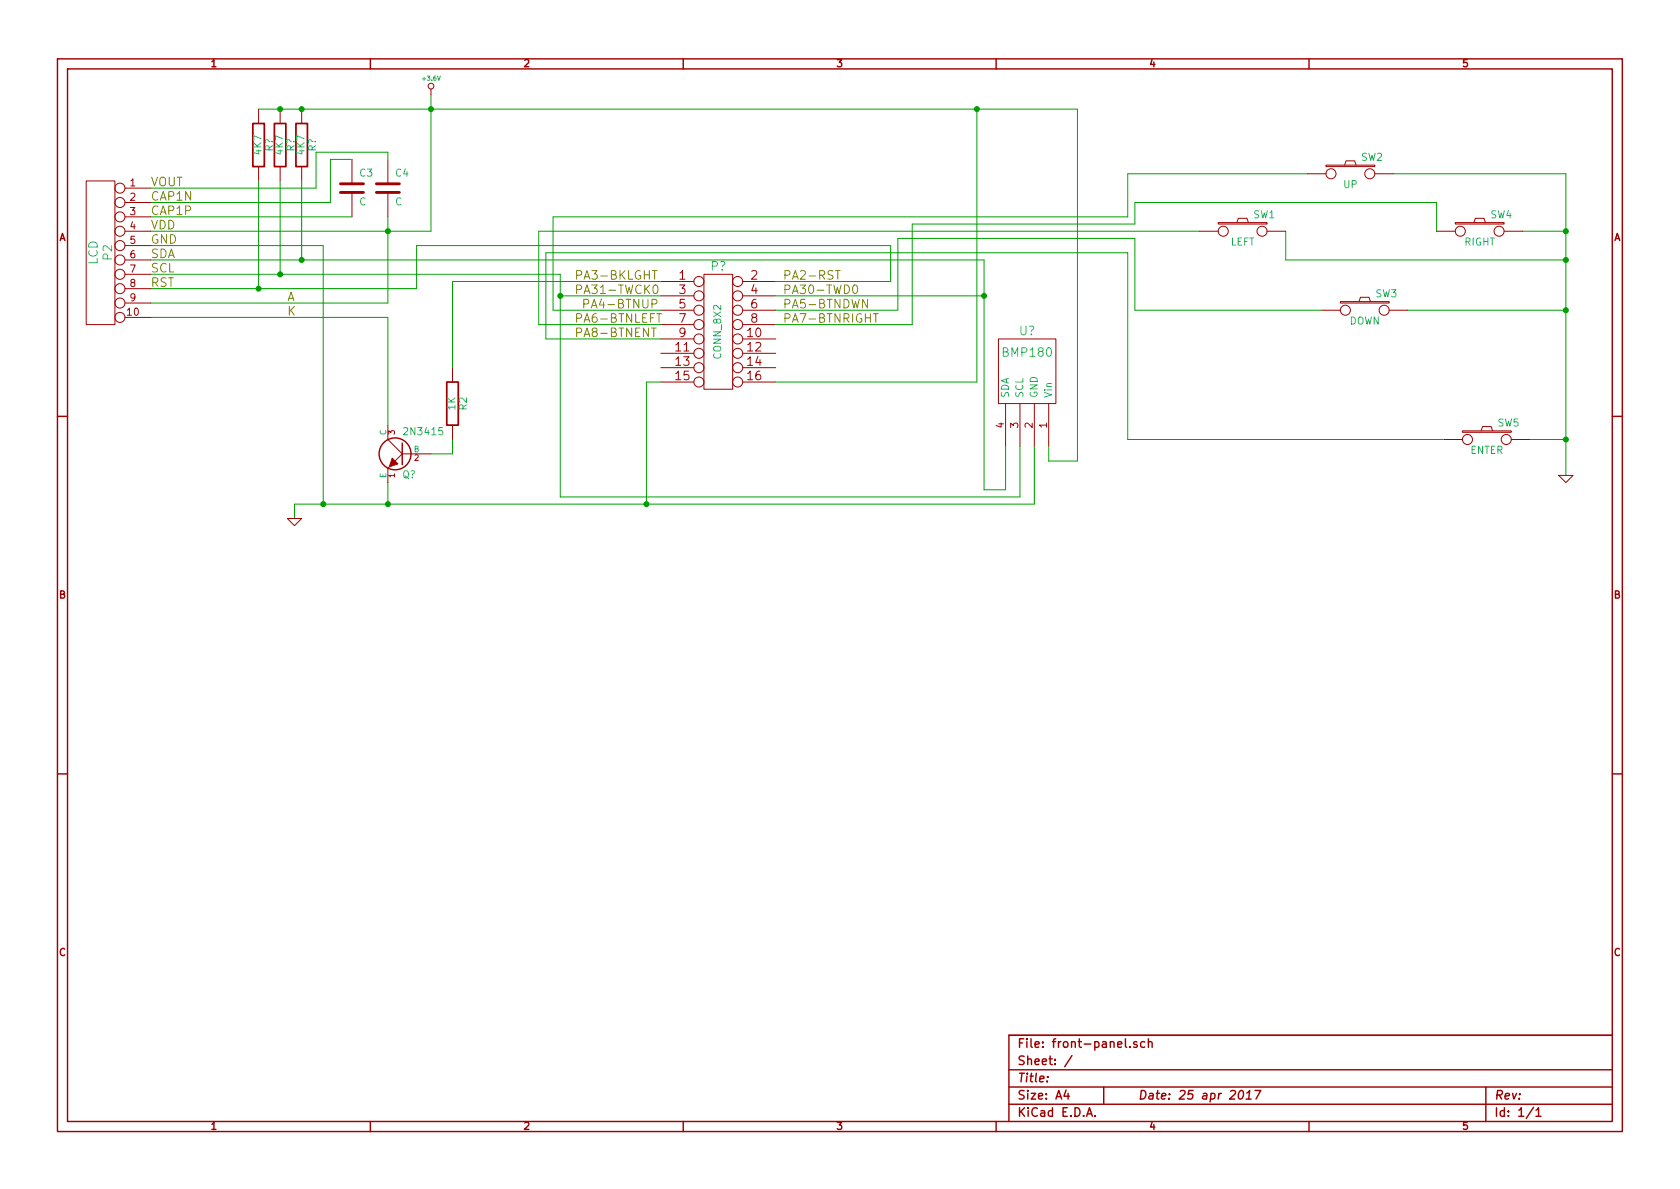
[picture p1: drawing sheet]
EESchema Schematic File Version 2
LIBS:power
LIBS:device
LIBS:transistors
LIBS:conn
LIBS:linear
LIBS:regul
LIBS:74xx
LIBS:cmos4000
LIBS:adc-dac
LIBS:memory
LIBS:xilinx
LIBS:special
LIBS:microcontrollers
LIBS:dsp
LIBS:microchip
LIBS:analog_switches
LIBS:motorola
LIBS:texas
LIBS:intel
LIBS:audio
LIBS:interface
LIBS:digital-audio
LIBS:philips
LIBS:display
LIBS:cypress
LIBS:siliconi
LIBS:opto
LIBS:atmel
LIBS:contrib
LIBS:valves
LIBS:MyKicadLib
LIBS:front-panel-cache
EELAYER 27 0
EELAYER END
$Descr A4 11693 8268
encoding utf-8
Sheet 1 1
Title ""
Date "25 apr 2017"
Rev ""
Comp ""
Comment1 ""
Comment2 ""
Comment3 ""
Comment4 ""
$EndDescr
Wire Wire Line
	3000 1600 1050 1600
Wire Wire Line
	2050 3500 7200 3500
Wire Wire Line
	3000 3150 3150 3150
Wire Wire Line
	3150 3150 3150 3050
Wire Wire Line
	10050 3050 7850 3050
Wire Wire Line
	7850 3050 7850 1750
Wire Wire Line
	7850 1750 3800 1750
Wire Wire Line
	3750 1600 8350 1600
Wire Wire Line
	9100 1200 7850 1200
Wire Wire Line
	7850 1200 7850 1500
Wire Wire Line
	7850 1500 3850 1500
Connection ~ 10900 2150
Wire Wire Line
	10900 3050 10650 3050
Connection ~ 10900 1600
Wire Wire Line
	10900 1800 8950 1800
Wire Wire Line
	8950 1800 8950 1600
Wire Wire Line
	2900 2000 2900 1700
Wire Wire Line
	1050 2000 2900 2000
Wire Wire Line
	1050 1900 3900 1900
Wire Wire Line
	1050 1800 6850 1800
Connection ~ 2700 1600
Wire Wire Line
	3000 650  3000 1600
Wire Wire Line
	1050 1500 2450 1500
Wire Wire Line
	2700 1500 2700 2100
Wire Wire Line
	1050 1400 2300 1400
Wire Wire Line
	2300 1400 2300 1100
Wire Wire Line
	2300 1100 2450 1100
Wire Wire Line
	9700 1200 10900 1200
Wire Wire Line
	10600 1600 10900 1600
Wire Wire Line
	10900 2150 9800 2150
Connection ~ 10900 1800
Wire Wire Line
	10900 1200 10900 3300
Connection ~ 10900 3050
Wire Wire Line
	10000 1600 10000 1400
Wire Wire Line
	10000 1400 7900 1400
Wire Wire Line
	7900 1400 7900 1550
Wire Wire Line
	7900 1550 6350 1550
Wire Wire Line
	9200 2150 7900 2150
Wire Wire Line
	7900 2150 7900 1650
Wire Wire Line
	7900 1650 6250 1650
Wire Wire Line
	5400 2150 6250 2150
Wire Wire Line
	6250 2150 6250 1650
Wire Wire Line
	6350 1550 6350 2250
Wire Wire Line
	2050 3500 2050 3600
Wire Wire Line
	2700 2100 1050 2100
Wire Wire Line
	2700 3500 2700 3350
Wire Wire Line
	1050 2200 2700 2200
Wire Wire Line
	2700 2200 2700 2950
Wire Wire Line
	2250 1700 1050 1700
$Comp
L CONN_8X2 P?
U 1 1
P 5000 2300
F 0 "P?" H 5000 2750 60  0000 C CNN
F 1 "CONN_8X2" V 5000 2300 50  0000 C CNN
F 2 "" H 5000 2300 60  0001 C CNN
F 3 "" H 5000 2300 60  0001 C CNN
	1    5000 2300
	1    0    0    -1  
$EndComp
Text Label 2000 2200 0    60   ~ 0
K
$Comp
L BMP180 U?
U 1 1
P 7150 2550
F 0 "U?" H 7150 2800 60  0000 C CNN
F 1 "BMP180" H 7150 2650 60  0000 C CNN
F 2 "" H 7150 2550 60  0001 C CNN
F 3 "" H 7150 2550 60  0001 C CNN
	1    7150 2550
	1    0    0    -1  
$EndComp
$Comp
L NPN Q?
U 1 1
P 2800 3150
F 0 "Q?" H 2800 3000 50  0000 R CNN
F 1 "2N3415" H 2800 3300 50  0000 R CNN
F 2 "" H 2800 3150 60  0001 C CNN
F 3 "" H 2800 3150 60  0001 C CNN
	1    2800 3150
	-1   0    0    -1  
$EndComp
Text Label 5450 2150 0    60   ~ 0
PA5-BTNDWN
$Comp
L R R2
U 1 1
P 3150 2800
F 0 "R2" V 3230 2800 50  0000 C CNN
F 1 "1K" V 3150 2800 50  0000 C CNN
F 2 "" H 3150 2800 60  0001 C CNN
F 3 "" H 3150 2800 60  0001 C CNN
	1    3150 2800
	1    0    0    -1  
$EndComp
Text Label 2000 2100 0    60   ~ 0
A
$Comp
L GND #PWR04
U 1 1
P 10900 3300
F 0 "#PWR04" H 10900 3300 30  0001 C CNN
F 1 "GND" H 10900 3230 30  0001 C CNN
F 2 "" H 10900 3300 60  0001 C CNN
F 3 "" H 10900 3300 60  0001 C CNN
	1    10900 3300
	1    0    0    -1  
$EndComp
Text Label 1050 2000 0    60   ~ 0
RST
$Comp
L GND #PWR05
U 1 1
P 2050 3600
F 0 "#PWR05" H 2050 3600 30  0001 C CNN
F 1 "GND" H 2050 3530 30  0001 C CNN
F 2 "" H 2050 3600 60  0001 C CNN
F 3 "" H 2050 3600 60  0001 C CNN
	1    2050 3600
	1    0    0    -1  
$EndComp
Text Label 1050 1900 0    60   ~ 0
SCL
Text Label 1050 1800 0    60   ~ 0
SDA
Text Label 1050 1700 0    60   ~ 0
GND
$Comp
L C C4
U 1 1
P 2700 1300
F 0 "C4" H 2750 1400 50  0000 L CNN
F 1 "C" H 2750 1200 50  0000 L CNN
F 2 "" H 2700 1300 60  0001 C CNN
F 3 "" H 2700 1300 60  0001 C CNN
	1    2700 1300
	1    0    0    -1  
$EndComp
$Comp
L C C3
U 1 1
P 2450 1300
F 0 "C3" H 2500 1400 50  0000 L CNN
F 1 "C" H 2500 1200 50  0000 L CNN
F 2 "" H 2450 1300 60  0001 C CNN
F 3 "" H 2450 1300 60  0001 C CNN
	1    2450 1300
	1    0    0    -1  
$EndComp
Text Label 1050 1400 0    60   ~ 0
CAP1N
Text Label 1050 1500 0    60   ~ 0
CAP1P
Text Label 1050 1600 0    60   ~ 0
VDD
$Comp
L SW_PUSH SW5
U 1 1
P 10350 3050
F 0 "SW5" H 10500 3160 50  0000 C CNN
F 1 "ENTER" H 10350 2970 50  0000 C CNN
F 2 "" H 10350 3050 60  0001 C CNN
F 3 "" H 10350 3050 60  0001 C CNN
	1    10350 3050
	1    0    0    -1  
$EndComp
$Comp
L SW_PUSH SW3
U 1 1
P 9500 2150
F 0 "SW3" H 9650 2260 50  0000 C CNN
F 1 "DOWN" H 9500 2070 50  0000 C CNN
F 2 "" H 9500 2150 60  0001 C CNN
F 3 "" H 9500 2150 60  0001 C CNN
	1    9500 2150
	1    0    0    -1  
$EndComp
$Comp
L SW_PUSH SW4
U 1 1
P 10300 1600
F 0 "SW4" H 10450 1710 50  0000 C CNN
F 1 "RIGHT" H 10300 1520 50  0000 C CNN
F 2 "" H 10300 1600 60  0001 C CNN
F 3 "" H 10300 1600 60  0001 C CNN
	1    10300 1600
	1    0    0    -1  
$EndComp
$Comp
L SW_PUSH SW2
U 1 1
P 9400 1200
F 0 "SW2" H 9550 1310 50  0000 C CNN
F 1 "UP" H 9400 1120 50  0000 C CNN
F 2 "" H 9400 1200 60  0001 C CNN
F 3 "" H 9400 1200 60  0001 C CNN
	1    9400 1200
	1    0    0    -1  
$EndComp
$Comp
L SW_PUSH SW1
U 1 1
P 8650 1600
F 0 "SW1" H 8800 1710 50  0000 C CNN
F 1 "LEFT" H 8650 1520 50  0000 C CNN
F 2 "" H 8650 1600 60  0001 C CNN
F 3 "" H 8650 1600 60  0001 C CNN
	1    8650 1600
	1    0    0    -1  
$EndComp
$Comp
L CONN_10 P2
U 1 1
P 700 1750
F 0 "P2" V 650 1750 60  0000 C CNN
F 1 "LCD" V 750 1750 60  0000 C CNN
F 2 "" H 700 1750 60  0001 C CNN
F 3 "" H 700 1750 60  0001 C CNN
	1    700  1750
	-1   0    0    -1  
$EndComp
Wire Wire Line
	5400 2650 6800 2650
Wire Wire Line
	6800 2650 6800 750 
Wire Wire Line
	1800 750  7500 750 
Connection ~ 3000 750 
Wire Wire Line
	7300 3100 7300 3200
Wire Wire Line
	7300 3200 7500 3200
Wire Wire Line
	7500 3200 7500 750 
Connection ~ 6800 750 
Wire Wire Line
	7200 3500 7200 3100
Connection ~ 2700 3500
Wire Wire Line
	4600 2650 4500 2650
Wire Wire Line
	4500 2650 4500 3500
Connection ~ 4500 3500
Wire Wire Line
	2250 1700 2250 3500
Connection ~ 2250 3500
Wire Wire Line
	4600 1950 3150 1950
Wire Wire Line
	3150 1950 3150 2550
Text Label 4000 1950 0    60   ~ 0
PA3-BKLGHT
Wire Wire Line
	5400 1950 6200 1950
Wire Wire Line
	6200 1950 6200 1700
Wire Wire Line
	6200 1700 2900 1700
Text Label 5450 1950 0    60   ~ 0
PA2-RST
Text Label 4000 2050 0    60   ~ 0
PA31-TWCK0
Wire Wire Line
	4600 2050 3900 2050
Wire Wire Line
	3900 1900 3900 3450
Wire Wire Line
	3900 3450 7100 3450
Wire Wire Line
	7100 3450 7100 3100
Connection ~ 3900 2050
Wire Wire Line
	5400 2050 6850 2050
Wire Wire Line
	6850 1800 6850 3400
Wire Wire Line
	6850 3400 7000 3400
Wire Wire Line
	7000 3400 7000 3100
Text Label 5450 2050 0    60   ~ 0
PA30-TWD0
Connection ~ 6850 2050
Wire Wire Line
	3850 1500 3850 2150
Wire Wire Line
	3850 2150 4600 2150
Text Label 4050 2150 0    60   ~ 0
PA4-BTNUP
Wire Wire Line
	6350 2250 5400 2250
Text Label 5450 2250 0    60   ~ 0
PA7-BTNRIGHT
Wire Wire Line
	4600 2350 3800 2350
Wire Wire Line
	3800 2350 3800 1750
Text Label 4000 2350 0    60   ~ 0
PA8-BTNENT
Wire Wire Line
	3750 1600 3750 2250
Wire Wire Line
	3750 2250 4600 2250
Text Label 4000 2250 0    60   ~ 0
PA6-BTNLEFT
$Comp
L R R?
U 1 1
P 2100 1000
F 0 "R?" V 2180 1000 50  0000 C CNN
F 1 "4K7" V 2100 1000 50  0000 C CNN
F 2 "" H 2100 1000 60  0001 C CNN
F 3 "" H 2100 1000 60  0001 C CNN
	1    2100 1000
	1    0    0    -1  
$EndComp
$Comp
L R R?
U 1 1
P 1950 1000
F 0 "R?" V 2030 1000 50  0000 C CNN
F 1 "4K7" V 1950 1000 50  0000 C CNN
F 2 "" H 1950 1000 60  0001 C CNN
F 3 "" H 1950 1000 60  0001 C CNN
	1    1950 1000
	1    0    0    -1  
$EndComp
$Comp
L R R?
U 1 1
P 1800 1000
F 0 "R?" V 1880 1000 50  0000 C CNN
F 1 "4K7" V 1800 1000 50  0000 C CNN
F 2 "" H 1800 1000 60  0001 C CNN
F 3 "" H 1800 1000 60  0001 C CNN
	1    1800 1000
	1    0    0    -1  
$EndComp
Connection ~ 1950 750 
Connection ~ 2100 750 
$Comp
L +3.6V #PWR?
U 1 1
P 3000 650
F 0 "#PWR?" H 3000 610 30  0001 C CNN
F 1 "+3.6V" H 3000 760 30  0000 C CNN
F 2 "~" H 3000 650 60  0000 C CNN
F 3 "~" H 3000 650 60  0000 C CNN
	1    3000 650 
	1    0    0    -1  
$EndComp
Wire Wire Line
	1800 1250 1800 2000
Connection ~ 1800 2000
Wire Wire Line
	1950 1250 1950 1900
Connection ~ 1950 1900
Text Label 1050 1300 0    60   ~ 0
VOUT
Wire Wire Line
	2700 1050 2700 1100
Wire Wire Line
	2200 1050 2700 1050
Wire Wire Line
	2200 1300 2200 1050
Wire Wire Line
	1050 1300 2200 1300
Wire Wire Line
	2100 1250 2100 1800
Connection ~ 2100 1800
$EndSCHEMATC
